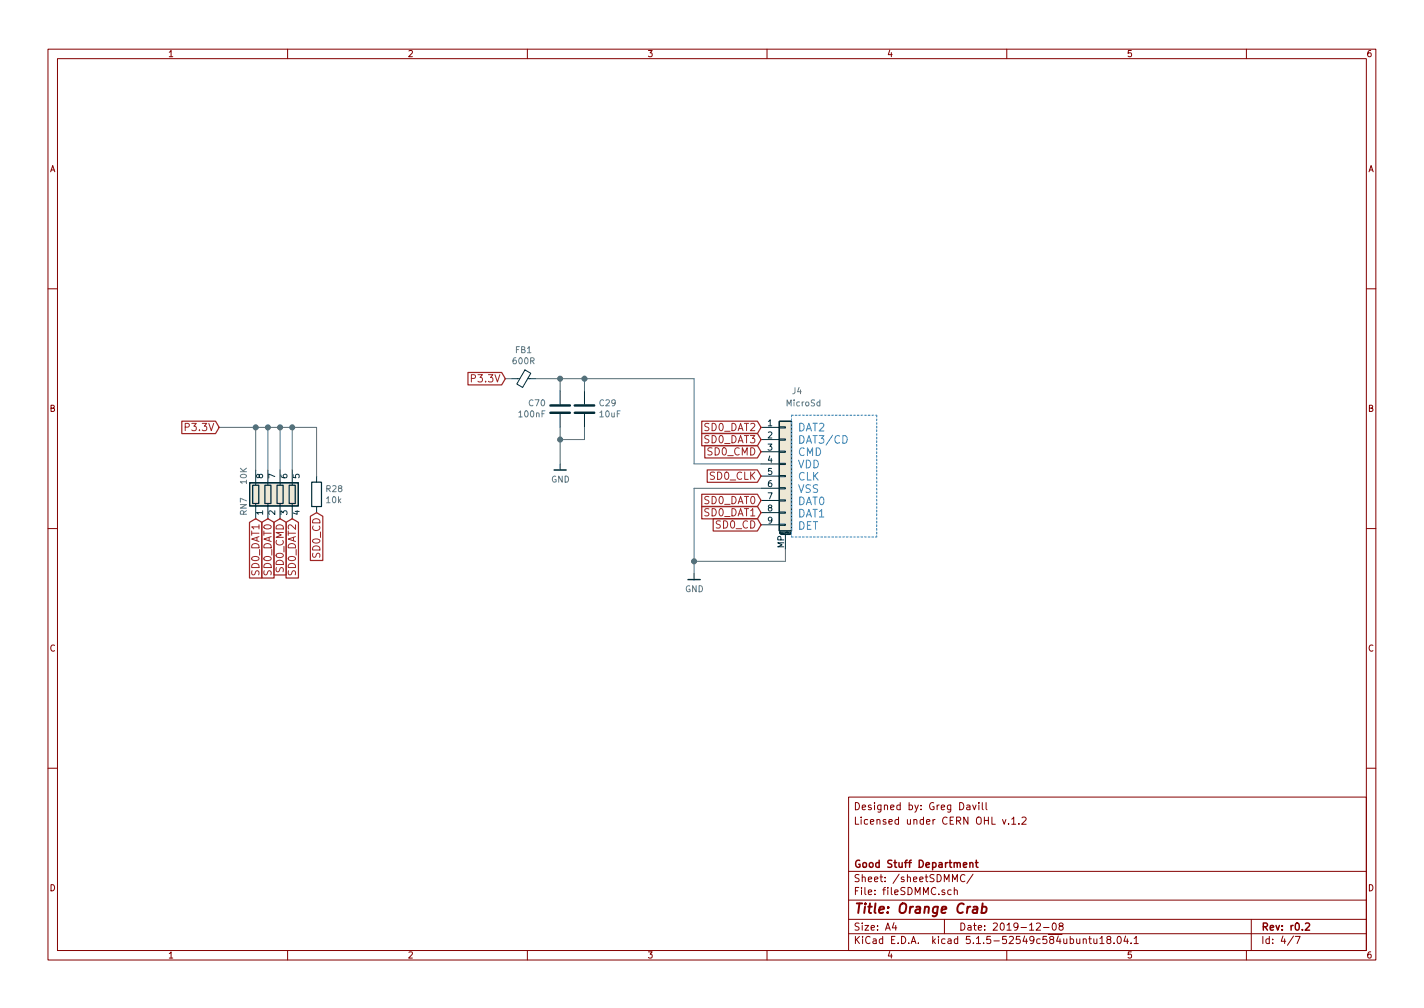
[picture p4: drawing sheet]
EESchema Schematic File Version 4
EELAYER 30 0
EELAYER END
$Descr A4 11693 8268
encoding utf-8
Sheet 4 7
Title "Orange Crab"
Date "2019-12-08"
Rev "r0.2"
Comp "Good Stuff Department"
Comment1 ""
Comment2 ""
Comment3 "Licensed under CERN OHL v.1.2"
Comment4 "Designed by: Greg Davill"
$EndDescr
Text GLabel 6250 4100 0    60   Input ~ 0
SD0_DAT0
Text GLabel 6250 4200 0    60   Input ~ 0
SD0_DAT1
Text GLabel 6250 3500 0    60   Input ~ 0
SD0_DAT2
Text GLabel 6250 3600 0    60   Input ~ 0
SD0_DAT3
Text GLabel 6250 3700 0    60   Input ~ 0
SD0_CMD
Text GLabel 6250 3900 0    60   Input ~ 0
SD0_CLK
Text GLabel 6250 4300 0    60   Input ~ 0
SD0_CD
$Comp
L gkl_power:GND #PWR050
U 1 1
P 5700 4700
F 0 "#PWR050" H 5700 4450 50  0001 C CNN
F 1 "GND" H 5703 4574 50  0000 C CNN
F 2 "" H 5600 4350 50  0001 C CNN
F 3 "" H 5700 4700 50  0001 C CNN
	1    5700 4700
	1    0    0    -1  
$EndComp
Text Notes 6550 4350 0    63   ~ 0
DAT2\nDAT3/CD\nCMD\nVDD\nCLK\nVSS\nDAT0\nDAT1\nDET
Wire Notes Line
	6500 3400 6500 4400
Wire Wire Line
	6250 3800 5700 3800
Wire Wire Line
	6250 4000 5700 4000
$Comp
L Connector_Generic_MountingPin:Conn_01x09_MountingPin J4
U 1 1
P 6450 3900
F 0 "J4" H 6500 4600 50  0000 L CNN
F 1 "MicroSd" H 6450 4500 50  0000 L CNN
F 2 "gkl_conn:molex_microsd_1040310811" H 6450 3900 50  0001 C CNN
F 3 "~" H 6450 3900 50  0001 C CNN
F 4 "1040310811" H 6450 3900 50  0001 C CNN "PN"
F 5 "Molex" H 6450 3900 50  0001 C CNN "Mfg"
	1    6450 3900
	1    0    0    -1  
$EndComp
Wire Wire Line
	5700 4000 5700 4600
Wire Wire Line
	6450 4500 6450 4600
Wire Wire Line
	6450 4600 5700 4600
Connection ~ 5700 4600
Wire Wire Line
	5700 4600 5700 4700
Wire Notes Line
	6500 4400 7200 4400
Wire Notes Line
	7200 3400 7200 4400
Wire Notes Line
	6500 3400 7200 3400
Text GLabel 4150 3100 0    60   Input ~ 0
P3.3V
$Comp
L Device:Ferrite_Bead_Small FB1
U 1 1
P 4300 3100
F 0 "FB1" V 4063 3100 50  0000 C CNN
F 1 "600R" V 4154 3100 50  0000 C CNN
F 2 "Inductor_SMD:L_0402_1005Metric" V 4230 3100 50  0001 C CNN
F 3 "~" H 4300 3100 50  0001 C CNN
F 4 "Murata Electronics North America" H 4300 3100 50  0001 C CNN "Mfg"
F 5 "BLM15AG601SN1D" H 4300 3100 50  0001 C CNN "PN"
	1    4300 3100
	0    1    1    0   
$EndComp
$Comp
L Device:C C70
U 1 1
P 4600 3350
F 0 "C70" H 4486 3304 50  0000 R CNN
F 1 "100nF" H 4486 3395 50  0000 R CNN
F 2 "Capacitor_SMD:C_0201_0603Metric" H 4638 3200 50  0001 C CNN
F 3 "~" H 4600 3350 50  0001 C CNN
F 4 "Samsung Electro-Mechanics" H 4600 3350 50  0001 C CNN "Mfg"
F 5 "CL03A104KQ3NNNC" H 4600 3350 50  0001 C CNN "PN"
	1    4600 3350
	1    0    0    1   
$EndComp
Wire Wire Line
	4400 3100 4600 3100
Wire Wire Line
	5700 3100 5700 3800
Wire Wire Line
	4800 3200 4800 3100
Connection ~ 4800 3100
Wire Wire Line
	4800 3100 5700 3100
Wire Wire Line
	4600 3200 4600 3100
Connection ~ 4600 3100
Wire Wire Line
	4600 3100 4800 3100
Wire Wire Line
	4200 3100 4150 3100
Wire Wire Line
	4600 3500 4600 3600
Wire Wire Line
	4800 3500 4800 3600
Wire Wire Line
	4800 3600 4600 3600
Connection ~ 4600 3600
Wire Wire Line
	4600 3600 4600 3800
$Comp
L gkl_power:GND #PWR0159
U 1 1
P 4600 3800
F 0 "#PWR0159" H 4600 3550 50  0001 C CNN
F 1 "GND" H 4603 3674 50  0000 C CNN
F 2 "" H 4500 3450 50  0001 C CNN
F 3 "" H 4600 3800 50  0001 C CNN
	1    4600 3800
	1    0    0    -1  
$EndComp
$Comp
L Device:R_Pack04 RN?
U 1 1
P 2300 4050
AR Path="/5ABD38F2/5D5ABE41" Ref="RN?"  Part="1" 
AR Path="/5AC0A2A0/5D5ABE41" Ref="RN7"  Part="1" 
F 0 "RN7" V 2000 3950 50  0000 C CNN
F 1 "10K" V 2000 4200 50  0000 C CNN
F 2 "Resistor_SMD:R_Array_Convex_4x0402" V 2575 4050 50  0001 C CNN
F 3 "~" H 2300 4050 50  0001 C CNN
F 4 "RAVF104DJT10K0" H 2300 4050 50  0001 C CNN "PN"
F 5 "Stackpole Electronics Inc" H 2300 4050 50  0001 C CNN "Mfg"
	1    2300 4050
	1    0    0    -1  
$EndComp
Text GLabel 1800 3500 0    60   Input ~ 0
P3.3V
Wire Wire Line
	1800 3500 2100 3500
Wire Wire Line
	2100 3500 2100 3850
Wire Wire Line
	2100 3500 2200 3500
Wire Wire Line
	2200 3500 2200 3850
Connection ~ 2100 3500
Wire Wire Line
	2200 3500 2300 3500
Wire Wire Line
	2300 3500 2300 3850
Connection ~ 2200 3500
Wire Wire Line
	2300 3500 2400 3500
Wire Wire Line
	2400 3500 2400 3850
Connection ~ 2300 3500
Text GLabel 2400 4250 3    60   Input ~ 0
SD0_DAT2
Text GLabel 2300 4250 3    60   Input ~ 0
SD0_CMD
Text GLabel 2200 4250 3    60   Input ~ 0
SD0_DAT0
Text GLabel 2100 4250 3    60   Input ~ 0
SD0_DAT1
$Comp
L Device:R R28
U 1 1
P 2600 4050
F 0 "R28" H 2670 4096 50  0000 L CNN
F 1 "10k" H 2670 4005 50  0000 L CNN
F 2 "Resistor_SMD:R_0201_0603Metric" V 2530 4050 50  0001 C CNN
F 3 "~" H 2600 4050 50  0001 C CNN
F 4 "‎Yageo‎" H 2600 4050 50  0001 C CNN "Mfg"
F 5 "RC0201FR-0710KL" H 2600 4050 50  0001 C CNN "PN"
	1    2600 4050
	1    0    0    -1  
$EndComp
Text GLabel 2600 4200 3    60   Input ~ 0
SD0_CD
Wire Wire Line
	2400 3500 2600 3500
Wire Wire Line
	2600 3500 2600 3900
Connection ~ 2400 3500
$Comp
L Device:C C?
U 1 1
P 4800 3350
AR Path="/5D1738DB/5E89F19A" Ref="C?"  Part="1" 
AR Path="/5AC0A2A0/5E89F19A" Ref="C29"  Part="1" 
F 0 "C29" H 4685 3304 50  0000 R CNN
F 1 "10uF" H 4685 3395 50  0000 R CNN
F 2 "Capacitor_SMD:C_0402_1005Metric" H 4838 3200 50  0001 C CNN
F 3 "~" H 4800 3350 50  0001 C CNN
F 4 "Murata Electronics North America" H 4800 3350 50  0001 C CNN "Mfg"
F 5 "GRM155R60J106ME15D" H 4800 3350 50  0001 C CNN "PN"
	1    4800 3350
	-1   0    0    1   
$EndComp
$EndSCHEMATC
